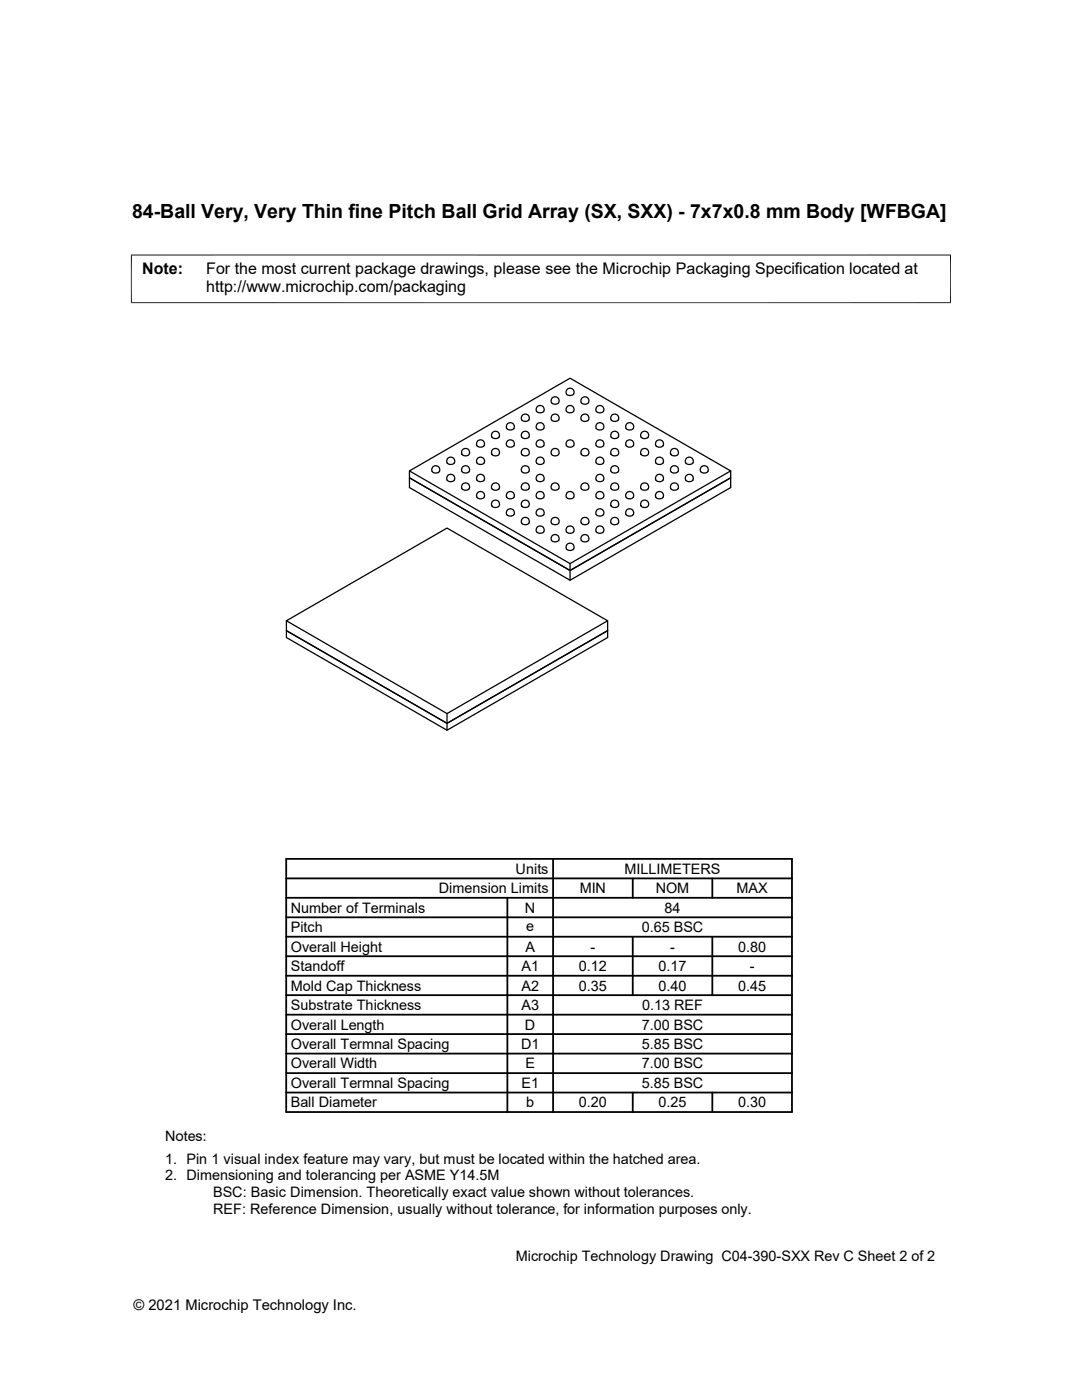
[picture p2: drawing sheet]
<svg xmlns="http://www.w3.org/2000/svg" width="216mm" height="279mm" viewBox="0 0 216 279" stroke-linecap="round" stroke-linejoin="round" font-family="sans-serif">
<g fill="none" stroke="#000" stroke-width=".25">
<path d="M113.1 77.8a.8 .8 0 0 1 1.2-.2 .8 .8 0 0 1 0 1.2 .8 .8 0 0 1-1.1 0l-.3-.5zM81.7 94v3.3l32 18.5 32.1-18.5v-3.3M81.7 95.4l32 18.5 32.1-18.5M81.7 94l32-18.5 32.1 18.5-32.1 18.5zM86.3 93.2a.8 .8 0 0 1 1.2-.1 .8 .8 0 0 1 0 1.2 .8 .8 0 0 1-1.1 0l-.3-.6zM89.2 95.8a.95 .95 0 0 0 1.5 0M89.2 95.8a.8 .8 0 0 1 .7-1.1 .8 .8 0 0 1 .8 1.1M89.3 91.5a.8 .8 0 0 1 1.2-.1 .8 .8 0 0 1 0 1.1 .8 .8 0 0 1-1.1 0l-.3-.5zM92.2 94.1a.8 .8 0 0 1 .7-1.2 .8 .8 0 0 1 .7 1.2M92.2 94.1a.95 .95 0 0 0 1.4 0M92.3 96.7a.8 .8 0 0 1 1.1-.2 .8 .8 0 0 1 .1 1.2 .8 .8 0 0 1-1.2 0l-.2-.5zM95.2 99.3a.8 .8 0 0 1 .7-1.2 .8 .8 0 0 1 .7 1.2"/>
<path d="M95.2 99.2a.95 .95 0 0 0 1.4 0M95.2 95.8a.8 .8 0 0 1 .7-1.1 .8 .8 0 0 1 .7 1.1M95.2 95.8a.95 .95 0 0 0 1.4 0M95.2 91.5a.8 .8 0 0 1 1.2-.1 .8 .8 0 0 1 .1 1.1 .8 .8 0 0 1-1.2 0l-.2-.5zM95.2 88.1a.8 .8 0 0 1 1.2-.2 .8 .8 0 0 1 .1 1.2 .8 .8 0 0 1-1.2 0l-.2-.5zM98.1 87.2a.8 .8 0 0 1 .8-1.1 .8 .8 0 0 1 .7 1.1M98.1 87.2a.95 .95 0 0 0 1.5 0M98.2 96.7a.8 .8 0 0 1 1.2-.2 .8 .8 0 0 1 .1 1.2 .8 .8 0 0 1-1.2 0l-.2-.5zM101.1 99.3a.8 .8 0 0 1 .7-1.2 .8 .8 0 0 1 .8 1.2M101.1 99.2a.95 .95 0 0 0 1.5 0M101.2 88.1a.8 .8 0 0 1 1.1-.2 .8 .8 0 0 1 .1 1.2 .8 .8 0 0 1-1.1 0l-.3-.5zM101.2 84.6a.8 .8 0 0 1 1.1-.1 .8 .8 0 0 1 .1 1.2 .8 .8 0 0 1-1.1 0l-.3-.5z"/>
<path d="M104.1 94.1a.8 .8 0 0 1 .7-1.2 .8 .8 0 0 1 .7 1.2M104.1 94.1a.95 .95 0 0 0 1.4 0M104.1 87.2a.8 .8 0 0 1 .7-1.1 .8 .8 0 0 1 .7 1.1M104.1 87.2a.95 .95 0 0 0 1.4 0M104.1 83.8a.8 .8 0 0 1 .7-1.2 .8 .8 0 0 1 .7 1.2M104.1 83.8a.95 .95 0 0 0 1.4 0M104.2 96.7a.8 .8 0 0 1 1.1-.2 .8 .8 0 0 1 .1 1.2 .8 .8 0 0 1-1.2 0l-.2-.5zM107.1 99.3a.8 .8 0 0 1 .7-1.2 .8 .8 0 0 1 .7 1.2M107.1 99.2a.95 .95 0 0 0 1.4 0M107.1 95.8a.8 .8 0 0 1 .7-1.1 .8 .8 0 0 1 .7 1.1M107.1 95.8a.95 .95 0 0 0 1.4 0M107.1 91.5a.8 .8 0 0 1 1.2-.1 .8 .8 0 0 1 .1 1.1 .8 .8 0 0 1-1.2 0l-.2-.5z"/>
<path d="M107.1 88.1a.8 .8 0 0 1 1.2-.2 .8 .8 0 0 1 .1 1.2 .8 .8 0 0 1-1.2 0l-.2-.5zM107.1 84.6a.8 .8 0 0 1 1.2-.1 .8 .8 0 0 1 .1 1.2 .8 .8 0 0 1-1.2 0l-.2-.5zM107.1 81.2a.8 .8 0 0 1 1.2-.1 .8 .8 0 0 1 .1 1.1 .8 .8 0 0 1-1.2 0l-.2-.5zM110 83.8a.8 .8 0 0 1 .8-1.2 .8 .8 0 0 1 .7 1.2M110 83.8a.95 .95 0 0 0 1.5 0M110.1 96.7a.8 .8 0 0 1 1.2-.2 .8 .8 0 0 1 .1 1.2 .8 .8 0 0 1-1.2 0l-.2-.5zM113 99.3a.8 .8 0 0 1 .7-1.2 .8 .8 0 0 1 .8 1.2M113 99.2a.95 .95 0 0 0 1.5 0M113.1 88.1a.8 .8 0 0 1 1.2-.2 .8 .8 0 0 1 0 1.2 .8 .8 0 0 1-1.1 0l-.3-.5zM113.1 81.2a.8 .8 0 0 1 1.2-.1 .8 .8 0 0 1 0 1.1 .8 .8 0 0 1-1.1 0l-.3-.5zM116 83.8a.8 .8 0 0 1 .7-1.2 .8 .8 0 0 1 .7 1.2M116 83.8a.95 .95 0 0 0 1.4 0"/>
<path d="M116.1 96.7a.8 .8 0 0 1 1.1-.2 .8 .8 0 0 1 .1 1.2 .8 .8 0 0 1-1.2 0l-.2-.5zM119 99.3a.8 .8 0 0 1 .7-1.2 .8 .8 0 0 1 .7 1.2M119 99.2a.95 .95 0 0 0 1.4 0M119 95.8a.8 .8 0 0 1 .7-1.1 .8 .8 0 0 1 .7 1.1M119 95.8a.95 .95 0 0 0 1.4 0M119.1 91.5a.8 .8 0 0 1 1.1-.1 .8 .8 0 0 1 .1 1.1 .8 .8 0 0 1-1.2 0l-.2-.5zM119.1 88.1a.8 .8 0 0 1 1.1-.2 .8 .8 0 0 1 .1 1.2 .8 .8 0 0 1-1.2 0l-.2-.5zM119.1 84.6a.8 .8 0 0 1 1.1-.1 .8 .8 0 0 1 .1 1.2 .8 .8 0 0 1-1.2 0l-.2-.5zM119.1 81.2a.8 .8 0 0 1 1.1-.1 .8 .8 0 0 1 .1 1.1 .8 .8 0 0 1-1.2 0l-.2-.5zM121.9 94.1a.8 .8 0 0 1 .8-1.2 .8 .8 0 0 1 .7 1.2M121.9 94.1a.95 .95 0 0 0 1.5 0M121.9 87.2a.8 .8 0 0 1 .8-1.1 .8 .8 0 0 1 .7 1.1"/>
<path d="M121.9 87.2a.95 .95 0 0 0 1.5 0M121.9 83.8a.8 .8 0 0 1 .8-1.2 .8 .8 0 0 1 .7 1.2M121.9 83.8a.95 .95 0 0 0 1.5 0M122 96.7a.8 .8 0 0 1 1.2-.2 .8 .8 0 0 1 .1 1.2 .8 .8 0 0 1-1.2 0l-.2-.5zM124.9 99.3a.8 .8 0 0 1 .7-1.2 .8 .8 0 0 1 .8 1.2M124.9 99.2a.95 .95 0 0 0 1.5 0M125 88.1a.8 .8 0 0 1 1.2-.2 .8 .8 0 0 1 0 1.2 .8 .8 0 0 1-1.1 0l-.3-.5zM125 84.6a.8 .8 0 0 1 1.2-.1 .8 .8 0 0 1 0 1.2 .8 .8 0 0 1-1.1 0l-.3-.5zM127.9 87.2a.8 .8 0 0 1 .7-1.1 .8 .8 0 0 1 .7 1.1M127.9 87.2a.95 .95 0 0 0 1.4 0M128 96.7a.8 .8 0 0 1 1.1-.2 .8 .8 0 0 1 .1 1.2 .8 .8 0 0 1-1.1 0l-.3-.5zM130.9 99.3a.8 .8 0 0 1 .7-1.2 .8 .8 0 0 1 .7 1.2"/>
<path d="M130.9 99.2a.95 .95 0 0 0 1.4 0M130.9 95.8a.8 .8 0 0 1 .7-1.1 .8 .8 0 0 1 .7 1.1M130.9 95.8a.95 .95 0 0 0 1.4 0M131 91.5a.8 .8 0 0 1 1.1-.1 .8 .8 0 0 1 .1 1.1 .8 .8 0 0 1-1.2 0l-.2-.5zM131 88.1a.8 .8 0 0 1 1.1-.2 .8 .8 0 0 1 .1 1.2 .8 .8 0 0 1-1.2 0l-.2-.5zM133.9 96.7a.8 .8 0 0 1 1.2-.2 .8 .8 0 0 1 .1 1.2 .8 .8 0 0 1-1.2 0l-.2-.5zM133.9 93.2a.8 .8 0 0 1 1.2-.1 .8 .8 0 0 1 .1 1.2 .8 .8 0 0 1-1.2 0l-.2-.6zM136.8 95.8a.8 .8 0 0 1 .7-1.1 .8 .8 0 0 1 .8 1.1M136.8 95.8a.95 .95 0 0 0 1.5 0M136.9 91.5a.8 .8 0 0 1 1.2-.1 .8 .8 0 0 1 0 1.1 .8 .8 0 0 1-1.1 0l-.3-.5zM139.9 93.2a.8 .8 0 0 1 1.1-.1 .8 .8 0 0 1 .1 1.2 .8 .8 0 0 1-1.1 0l-.3-.6zM101.1 102.7a.8 .8 0 0 1 .7-1.2 .8 .8 0 0 1 .8 1.2"/>
<path d="M101.1 102.7a.95 .95 0 0 0 1.5 0M104.2 103.5a.8 .8 0 0 1 1.1-.1 .8 .8 0 0 1 .1 1.2 .8 .8 0 0 1-1.2 0l-.2-.5zM107.1 106.1a.8 .8 0 0 1 .7-1.1 .8 .8 0 0 1 .7 1.1M107.1 106.1a.95 .95 0 0 0 1.4 0M107.1 102.7a.8 .8 0 0 1 .7-1.2 .8 .8 0 0 1 .7 1.2M107.1 102.7a.95 .95 0 0 0 1.4 0M110 107.8a.8 .8 0 0 1 .8-1.1 .8 .8 0 0 1 .7 1.1M110 107.8a.95 .95 0 0 0 1.5 0M110.1 103.5a.8 .8 0 0 1 1.2-.1 .8 .8 0 0 1 .1 1.2 .8 .8 0 0 1-1.2 0l-.2-.5zM113 106.1a.8 .8 0 0 1 .7-1.1 .8 .8 0 0 1 .8 1.1M113 106.1a.95 .95 0 0 0 1.5 0M113.1 108.7a.8 .8 0 0 1 1.2-.2 .8 .8 0 0 1 0 1.2 .8 .8 0 0 1-1.1 0l-.3-.5z"/>
<path d="M113.7 112.5v3.3M116 107.8a.8 .8 0 0 1 .7-1.1 .8 .8 0 0 1 .7 1.1M116 107.8a.95 .95 0 0 0 1.4 0M116.1 103.5a.8 .8 0 0 1 1.1-.1 .8 .8 0 0 1 .1 1.2 .8 .8 0 0 1-1.2 0l-.2-.5zM119 106.1a.8 .8 0 0 1 .7-1.1 .8 .8 0 0 1 .7 1.1M119 106.1a.95 .95 0 0 0 1.4 0M119 102.7a.8 .8 0 0 1 .7-1.2 .8 .8 0 0 1 .7 1.2M119 102.7a.95 .95 0 0 0 1.4 0M122 103.5a.8 .8 0 0 1 1.2-.1 .8 .8 0 0 1 .1 1.2 .8 .8 0 0 1-1.2 0l-.2-.5zM124.9 102.7a.8 .8 0 0 1 .7-1.2 .8 .8 0 0 1 .8 1.2M124.9 102.7a.95 .95 0 0 0 1.5 0M57.1 123.9l32.1-18.5 32 18.5-32 18.5z"/>
<path d="M57.1 123.9v2l32.1 18.5 32-18.5-32 18.5-32.1-18.5v1.3l32.1 18.5 32-18.5v-3.3M89.2 142.4v3.3"/>
<circle cx="110.8" cy="80" r=".8"/>
<circle cx="116.7" cy="80" r=".8"/>
<circle cx="92.9" cy="90.3" r=".8"/>
<circle cx="98.9" cy="90.3" r=".8"/>
<circle cx="104.8" cy="90.3" r=".8"/>
<circle cx="110.8" cy="90.3" r=".8"/>
<circle cx="116.7" cy="90.3" r=".8"/>
<circle cx="122.6" cy="90.3" r=".8"/>
<circle cx="128.6" cy="90.3" r=".8"/>
<circle cx="134.6" cy="90.3" r=".8"/>
<circle cx="98.9" cy="100.6" r=".8"/>
<circle cx="104.8" cy="100.6" r=".8"/>
<circle cx="122.6" cy="100.6" r=".8"/>
<circle cx="128.6" cy="100.6" r=".8"/>
</g>
<path d="M26.1 50.9h163.7M26.2 50.8v9.7M189.7 50.8v9.7M26.1 60.4h163.7" fill="none" stroke="#000" stroke-width=".2"/>
<g fill="none" stroke="#000" stroke-width=".36">
<path d="M57.1 179.2h100.9M57.1 175.3h100.9M57.1 171.4h100.9v50.5h-100.9zM101.2 179.2v42.7M110.4 171.4v50.5M126.3 175.3v3.9M142.1 175.3v3.9M57.1 190.8h100.9M57.1 186.9h100.9M57.1 183.1h100.9M57.1 198.6h100.9M57.1 194.7h100.9"/>
<path d="M126.3 186.9v11.7M142.1 186.9v11.7M57.1 218h100.9M57.1 202.5h100.9M57.1 210.3h100.9M57.1 206.4h100.9M57.1 214.2h100.9M126.3 218v3.9M142.1 218v3.9"/>
</g>
<text font-size="3.9" x="26.4" y="43.5">84-Ball Very, Very Thin fine Pitch Ball Grid Array (SX, SXX) - 7x7x0.8 mm Body [WFBGA]</text>
<g font-size="3.2">
<text x="28.4" y="54.7">Note:</text>
<text x="41.1" y="58.3">http://www.microchip.com/packaging</text>
<text x="41.1" y="54.7">For the most current package drawings, please see the Microchip Packaging Specification located at</text>
</g>
<g font-size="2.9">
<text x="87.6" y="178.3">Dimension Limits</text>
<text x="102.9" y="174.4">Units</text>
<text x="115.7" y="178.3">MIN</text>
<text x="124.6" y="174.4">MILLIMETERS</text>
<text x="130.8" y="178.3">NOM</text>
<text x="147" y="178.3">MAX</text>
<text x="58" y="182.2">Number of Terminals</text>
<text x="104.8" y="182.2">N</text>
<text x="105" y="185.8">e</text>
<text x="132.6" y="182.2">84</text>
<text x="58" y="189.9">Overall Height</text>
<text x="58" y="186">Pitch</text>
<text x="104.8" y="189.9">A</text>
<text x="117.8" y="189.9">-</text>
<text x="128" y="186">0.65 BSC</text>
<text x="133.7" y="189.9">-</text>
<text x="147.3" y="189.9">0.80</text>
<text x="58" y="193.8">Standoff</text>
<text x="58" y="197.7">Mold Cap Thickness</text>
<text x="104" y="197.7">A2</text>
<text x="104.1" y="193.8">A1</text>
<text x="115.5" y="197.7">0.35</text>
<text x="115.5" y="193.8">0.12</text>
<text x="131.4" y="197.7">0.40</text>
<text x="131.4" y="193.8">0.17</text>
<text x="147.3" y="197.7">0.45</text>
<text x="149.6" y="193.8">-</text>
<text x="58" y="201.6">Substrate Thickness</text>
<text x="104.1" y="201.6">A3</text>
<text x="128.1" y="201.6">0.13 REF</text>
<text x="58" y="205.5">Overall Length</text>
<text x="58" y="209.4">Overall Termnal Spacing</text>
<text x="104" y="209.4">D1</text>
<text x="104.8" y="205.5">D</text>
<text x="128" y="205.5">7.00 BSC</text>
<text x="128" y="209.4">5.85 BSC</text>
<text x="58" y="213.2">Overall Width</text>
<text x="104.8" y="213.2">E</text>
<text x="128" y="213.2">7.00 BSC</text>
<text x="58" y="221">Ball Diameter</text>
<text x="58" y="217.1">Overall Termnal Spacing</text>
<text x="104" y="217.1">E1</text>
<text x="105" y="221">b</text>
<text x="115.5" y="221">0.20</text>
<text x="128" y="217.1">5.85 BSC</text>
<text x="131.4" y="221">0.25</text>
<text x="147.3" y="221">0.30</text>
<text x="32.9" y="227.7">Notes:</text>
<text x="32.9" y="232.3">1. Pin 1 visual index feature may vary, but must be located within the hatched area.</text>
<text x="32.9" y="235.6">2. Dimensioning and tolerancing per ASME Y14.5M</text>
<text x="42.5" y="238.9">BSC: Basic Dimension. Theoretically exact value shown without tolerances.</text>
<text x="42.5" y="242.2">REF: Reference Dimension, usually without tolerance, for information purposes only.</text>
<text x="102.9" y="251.7">Microchip Technology Drawing C04-390-SXX Rev C Sheet 2 of 2</text>
<text x="26.6" y="261.3">© 2021 Microchip Technology Inc.</text>
</g>
</svg>
